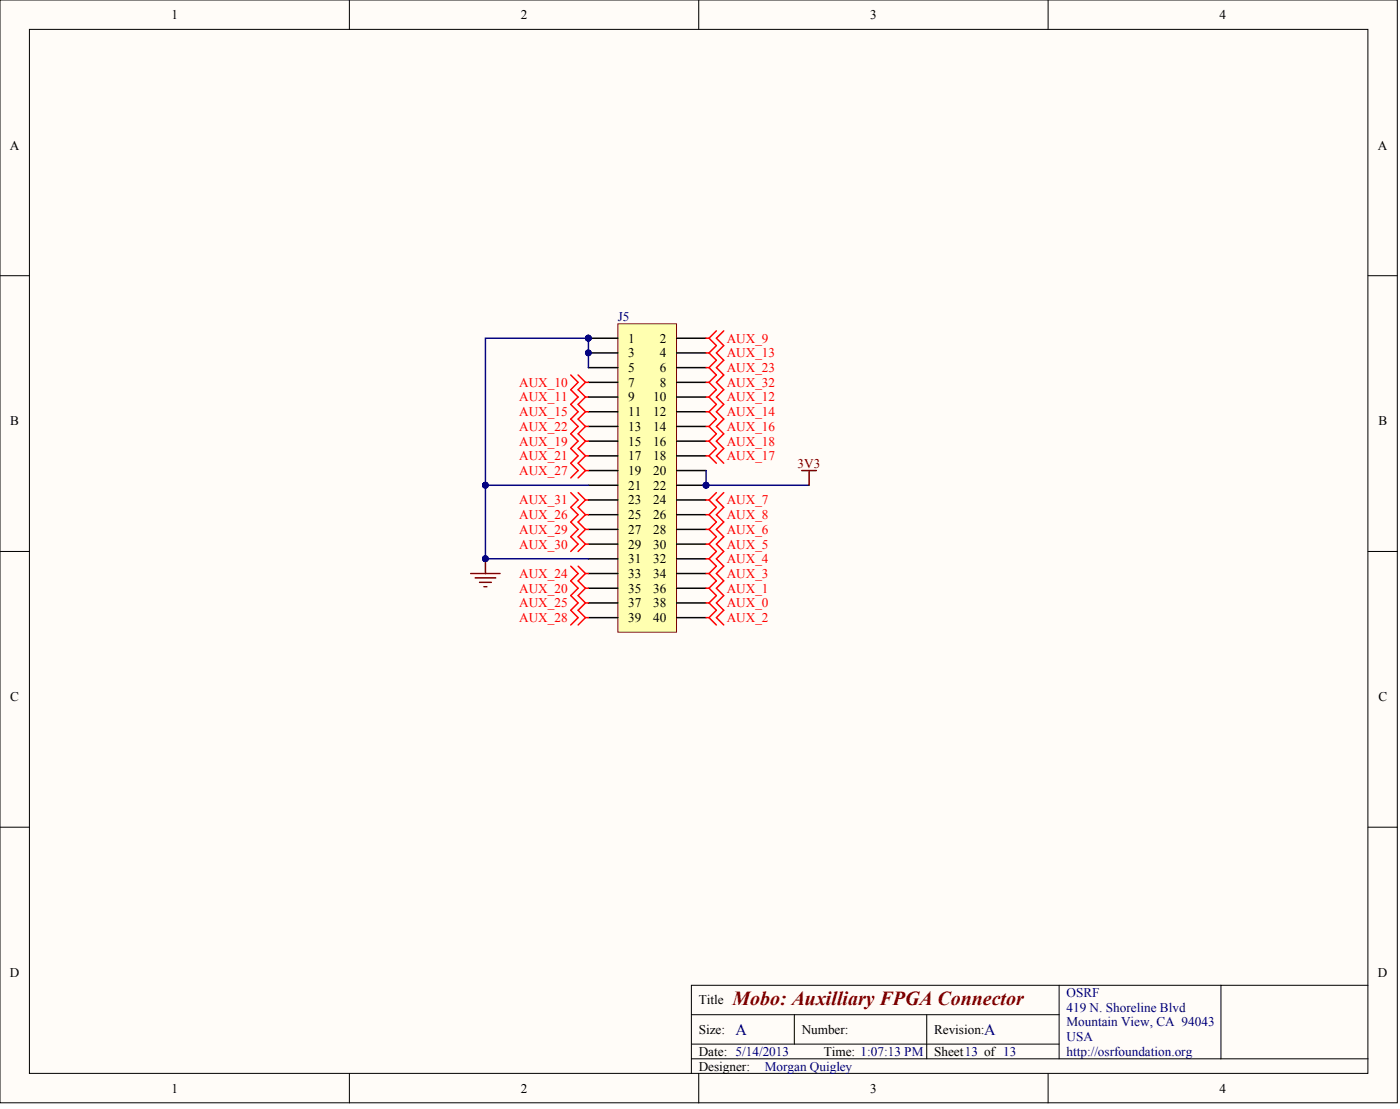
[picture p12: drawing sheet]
<svg xmlns="http://www.w3.org/2000/svg" width="401mm" height="318mm" viewBox="0 0 401 318" stroke-linecap="round" stroke-linejoin="round" font-family="sans-serif">
<g fill="#fffcf8" stroke="#000" stroke-width=".29">
<path d="M0 0h400.7v316.1h-400.7z"/>
<path d="M8.4 8.4h383.9v299.2h-383.9z"/>
</g>
<g fill="none" stroke="#000" stroke-width=".29">
<path d="M100.2 0v8.4M200.4 0v8.4M300.5 0v8.4M0 79h8.4M392.3 79h8.4M0 158.1h8.4M392.3 158.1h8.4M0 237.1h8.4M392.3 237.1h8.4M198.3 290.8h105.4M198.3 299.3h105.4M227.8 290.8v8.5"/>
<path d="M265.7 290.8v12.7M303.7 282.4v21.1M350.1 282.4h-151.8v25.3M392.3 282.4h-42.2v21.1M100.2 307.7v8.4M198.3 303.5h194M200.4 307.7v8.4M300.5 307.7v8.4"/>
</g>
<path d="M177.2 92.8h16.8v88.4h-16.8z" fill="#ffffb0" stroke="#800000" stroke-width=".29"/>
<g fill="none" stroke="#000" stroke-width=".42">
<path d="M168.7 96.9h8.5M194 96.9h8.5M168.7 101.2h8.5M168.7 105.4h8.5M168.7 109.6h8.5M168.7 113.8h8.5M168.7 118h8.5M194 101.2h8.5M194 105.4h8.5M194 109.6h8.5M194 113.8h8.5M194 118h8.5"/>
<path d="M168.7 122.2h8.5M168.7 126.4h8.5M168.7 130.7h8.5M168.7 134.9h8.5M168.7 139.1h8.5M194 122.2h8.5M194 126.4h8.5M194 130.7h8.5M194 134.9h8.5M194 139.1h8.5M168.7 143.3h8.5M168.7 147.5h8.5"/>
<path d="M168.7 151.7h8.5M168.7 155.9h8.5M194 143.3h8.5M194 147.5h8.5M194 151.7h8.5M194 155.9h8.5M168.7 160.2h8.5M168.7 164.4h8.5M168.7 168.6h8.5M168.7 172.8h8.5M168.7 177h8.5M194 160.2h8.5"/>
<path d="M194 164.4h8.5M194 168.6h8.5M194 172.8h8.5M194 177h8.5"/>
</g>
<g fill="#000080" stroke="#000080" stroke-width=".29">
<circle cx="168.7" cy="96.9" r=".82"/>
<circle cx="168.7" cy="101.1" r=".82"/>
<circle cx="202.5" cy="139.1" r=".82"/>
<circle cx="139.2" cy="160.1" r=".82"/>
<circle cx="139.2" cy="139.1" r=".82"/>
</g>
<g fill="none" stroke="#f00" stroke-width=".42">
<path d="M202.5 96.9h.8M203.3 96.9l2.1 2.1-2.1 2.2M205.4 94.8l-2.1 2.1M207.5 94.8l-2.1 2.1 2.1 2.1-2.1 2.2 2.1 2.1-2.1 2.1 2.1 2.1-2.1 2.1 2.1 2.1-2.1 2.1 2.1 2.1-2.1 2.1 2.1 2.1-2.1 2.1 2.1 2.1-2.1 2.1 2.1 2.1-2.1 2.2 2.1 2.1M163.7 107.5l2.1 2.1-2.1 2.1 2.1 2.1-2.1 2.1 2.1 2.1-2.1 2.1 2.1 2.1-2.1 2.1 2.1 2.1-2.1 2.1 2.1 2.2-2.1 2.1 2.1 2.1-2.1 2.1M165.8 107.5l2.1 2.1M167.9 118l-2.1 2.1 2.1 2.1M167.9 113.8l-2.1 2.1 2.1 2.1M167.9 118h.8M167.9 113.8h.8M167.9 109.6h.8M167.9 109.6l-2.1 2.1 2.1 2.1"/>
<path d="M202.5 118h.8M202.5 113.8h.8M202.5 109.6h.8M202.5 105.4h.8M202.5 101.2h.8M203.3 118l2.1 2.1-2.1 2.1M203.3 113.8l2.1 2.1-2.1 2.1M203.3 109.6l2.1 2.1-2.1 2.1M203.3 105.4l2.1 2.1-2.1 2.1M203.3 101.2l2.1 2.1-2.1 2.1M167.9 122.2l-2.1 2.1 2.1 2.1M167.9 122.2h.8"/>
<path d="M167.9 126.4l-2.1 2.1 2.1 2.2M167.9 126.4h.8M167.9 130.7l-2.1 2.1 2.1 2.1M167.9 130.7h.8M167.9 134.9l-2.1 2.1M167.9 134.9h.8M202.5 122.2h.8M202.5 126.4h.8M202.5 130.7h.8M203.3 130.7l2.1 2.1M203.3 126.4l2.1 2.1-2.1 2.2M203.3 122.2l2.1 2.1-2.1 2.1"/>
<path d="M163.7 141.2l2.1 2.1-2.1 2.1 2.1 2.1-2.1 2.1 2.1 2.1-2.1 2.1 2.1 2.1-2.1 2.2M165.8 141.2l2.1 2.1M167.9 143.3l-2.1 2.1 2.1 2.1M167.9 143.3h.8M167.9 147.5l-2.1 2.1 2.1 2.1M167.9 147.5h.8M167.9 151.7l-2.1 2.1 2.1 2.1M167.9 151.7h.8M167.9 155.9l-2.1 2.2M167.9 155.9h.8M202.5 143.3h.8M202.5 147.5h.8"/>
<path d="M202.5 151.7h.8M202.5 155.9h.8M203.3 155.9l2.1 2.2-2.1 2.1M203.3 151.7l2.1 2.1-2.1 2.1M203.3 147.5l2.1 2.1-2.1 2.1M203.3 143.3l2.1 2.1-2.1 2.1M205.4 141.2l-2.1 2.1M207.5 141.2l-2.1 2.1 2.1 2.1-2.1 2.1 2.1 2.1-2.1 2.1 2.1 2.1-2.1 2.1 2.1 2.2-2.1 2.1 2.1 2.1-2.1 2.1 2.1 2.1-2.1 2.1 2.1 2.1-2.1 2.1 2.1 2.1-2.1 2.1 2.1 2.1M163.7 162.3l2.1 2.1-2.1 2.1 2.1 2.1-2.1 2.1 2.1 2.1-2.1 2.1 2.1 2.1-2.1 2.1M165.8 162.3l2.1 2.1M167.9 164.4l-2.1 2.1 2.1 2.1M167.9 164.4h.8"/>
<path d="M167.9 168.6l-2.1 2.1 2.1 2.1M167.9 168.6h.8M167.9 172.8l-2.1 2.1 2.1 2.1M167.9 172.8h.8M167.9 177l-2.1 2.1M167.9 177h.8M202.5 164.4h.8M202.5 168.6h.8M202.5 172.8h.8M202.5 177h.8M202.5 160.2h.8M203.3 177l2.1 2.1"/>
<path d="M203.3 172.8l2.1 2.1-2.1 2.1M203.3 168.6l2.1 2.1-2.1 2.1M203.3 164.4l2.1 2.1-2.1 2.1M203.3 160.2l2.1 2.1-2.1 2.1"/>
</g>
<path d="M168.7 105.4v-8.5h-29.5v42.2M139.2 139.1v21.1h29.5M139.2 139.1h29.5M202.5 134.9v4.2h29.5" fill="none" stroke="#000080" stroke-width=".42"/>
<path d="M229.9 134.9h4.2M232 134.9v4.2M135 164.4h8.4M136.2 165.6h6M137.5 166.9h3.4M138.8 168.2h.8M139.2 160.2v4.2" fill="none" stroke="#800000" stroke-width=".42"/>
<text font-size="5.7" fill="#800000" x="210.1" y="287.9">Mobo: Auxilliary FPGA Connector</text>
<g font-size="4.6" fill="#000080">
<text x="210.9" y="296.6">A</text>
<text x="282.2" y="296.6">A</text>
</g>
<g font-size="3.8">
<text x="49.1" y="5.5">1</text>
<text x="149.3" y="5.5">2</text>
<text x="249.5" y="5.5">3</text>
<text x="349.7" y="5.5">4</text>
<text x="2.8" y="42.9">A</text>
<text x="395.1" y="42.9">A</text>
<text x="180.1" y="98.2">1</text>
<text x="189.2" y="98.2">2</text>
<text x="180.1" y="102.4">3</text>
<text x="180.1" y="106.6">5</text>
<text x="189.2" y="102.4">4</text>
<text x="189.2" y="106.6">6</text>
<text x="180.1" y="110.8">7</text>
<text x="189.2" y="110.8">8</text>
<text x="180.1" y="115.1">9</text>
<text x="180.1" y="119.3">11</text>
<text x="187.3" y="115.1">10</text>
<text x="187.3" y="119.3">12</text>
<text x="3" y="121.9">B</text>
<text x="180.1" y="123.5">13</text>
<text x="187.3" y="123.5">14</text>
<text x="395.2" y="121.9">B</text>
<text x="180.1" y="127.7">15</text>
<text x="180.1" y="131.9">17</text>
<text x="187.3" y="127.7">16</text>
<text x="187.3" y="131.9">18</text>
<text x="180.1" y="136.1">19</text>
<text x="187.3" y="136.1">20</text>
<text x="180.1" y="140.4">21</text>
<text x="187.3" y="140.4">22</text>
<text x="180.1" y="144.6">23</text>
<text x="180.1" y="148.8">25</text>
<text x="187.3" y="144.6">24</text>
<text x="187.3" y="148.8">26</text>
<text x="180.1" y="153">27</text>
<text x="187.3" y="153">28</text>
<text x="180.1" y="157.2">29</text>
<text x="180.1" y="161.4">31</text>
<text x="187.3" y="157.2">30</text>
<text x="187.3" y="161.4">32</text>
<text x="180.1" y="165.6">33</text>
<text x="187.3" y="165.6">34</text>
<text x="180.1" y="169.9">35</text>
<text x="187.3" y="169.9">36</text>
<text x="180.1" y="174.1">37</text>
<text x="180.1" y="178.3">39</text>
<text x="187.3" y="174.1">38</text>
<text x="187.3" y="178.3">40</text>
<text x="3" y="201">C</text>
<text x="395.2" y="201">C</text>
<text x="2.8" y="280">D</text>
<text x="395.1" y="280">D</text>
<text x="200.4" y="287.9">Title</text>
<text x="200.4" y="296.3">Size:</text>
<text x="229.9" y="296.3">Number:</text>
<text x="267.9" y="296.3">Revision:</text>
<text x="200.4" y="302.6">Date: 5/14/2013</text>
<text x="236.2" y="302.6">Time: 1:07:13 PM</text>
<text x="267.9" y="302.6">Sheet13 of 13</text>
<text x="200.4" y="306.8">Designer:</text>
<text x="49.1" y="313.2">1</text>
<text x="149.3" y="313.2">2</text>
<text x="249.5" y="313.2">3</text>
<text x="349.7" y="313.2">4</text>
</g>
<g font-size="3.8" fill="#000080">
<text x="177.2" y="92">J5</text>
<text x="305.8" y="285.8">OSRF</text>
<text x="305.8" y="290">419 N. Shoreline Blvd</text>
<text x="305.8" y="294.2">Mountain View, CA 94043</text>
<text x="305.8" y="298.4">USA</text>
<text x="305.8" y="302.6">http://osrfoundation.org</text>
<text x="219.3" y="306.8">Morgan Quigley</text>
</g>
<g font-size="3.8" fill="#f00">
<text x="208.4" y="98.2">AUX_9</text>
<text x="208.4" y="106.6">AUX_23</text>
<text x="208.4" y="102.4">AUX_13</text>
<text x="148.9" y="110.8">AUX_10</text>
<text x="208.4" y="110.8">AUX_32</text>
<text x="148.9" y="119.3">AUX_15</text>
<text x="148.9" y="115.1">AUX_11</text>
<text x="208.4" y="119.3">AUX_14</text>
<text x="208.4" y="115.1">AUX_12</text>
<text x="148.9" y="123.5">AUX_22</text>
<text x="208.4" y="123.5">AUX_16</text>
<text x="148.9" y="127.7">AUX_19</text>
<text x="148.9" y="131.9">AUX_21</text>
<text x="208.4" y="131.9">AUX_17</text>
<text x="208.4" y="127.7">AUX_18</text>
<text x="148.9" y="136.1">AUX_27</text>
<text x="148.9" y="144.6">AUX_31</text>
<text x="148.9" y="148.8">AUX_26</text>
<text x="208.4" y="148.8">AUX_8</text>
<text x="208.4" y="144.6">AUX_7</text>
<text x="148.9" y="153">AUX_29</text>
<text x="208.4" y="153">AUX_6</text>
<text x="148.9" y="157.2">AUX_30</text>
<text x="208.4" y="161.4">AUX_4</text>
<text x="208.4" y="157.2">AUX_5</text>
<text x="148.9" y="165.6">AUX_24</text>
<text x="208.4" y="165.6">AUX_3</text>
<text x="148.9" y="169.9">AUX_20</text>
<text x="208.4" y="169.9">AUX_1</text>
<text x="148.9" y="174.1">AUX_25</text>
<text x="148.9" y="178.3">AUX_28</text>
<text x="208.4" y="178.3">AUX_2</text>
<text x="208.4" y="174.1">AUX_0</text>
</g>
<text font-size="3.8" fill="#800000" x="228.7" y="134">3V3</text>
</svg>
